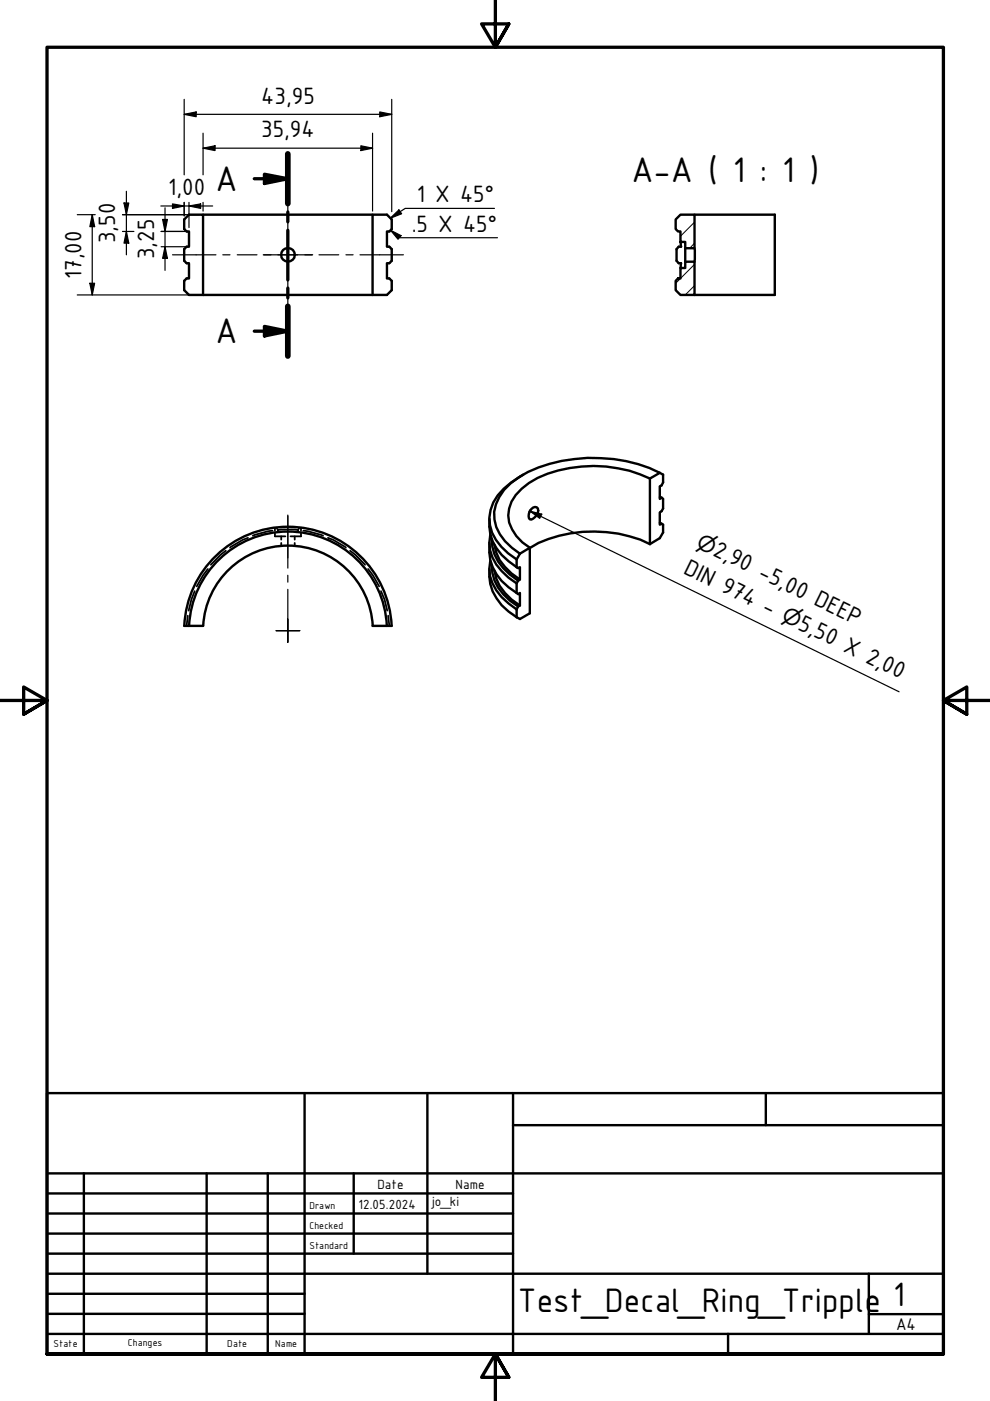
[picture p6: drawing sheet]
<svg xmlns="http://www.w3.org/2000/svg" width="210mm" height="297mm" viewBox="0 0 210 297" stroke-linecap="round" stroke-linejoin="round" font-family="sans-serif">
<!-- layer: Hatch (ISO) -->
<path d="M144.3 45.5l-1 1.1M147.3 56.1l-4 4M147.3 51.5l-1.1 1.1M147.3 47.1l-3 3M147.3 60.6l-2 1.9" fill="none" stroke="#000" stroke-width=".21"/>
<!-- layer: Visible (ISO) -->
<g fill="none" stroke="#000" stroke-width=".51">
<path d="M43.1 45.5h35.9M143.3 46.5l1-1h3v7.1h-2v-1.3h-1v-2.2h-.5l-.5-.5zM144.3 51.3l.1 1h-.5l-.5 .5v2.5l.5 .5h.5l-.1 1M145.3 55.5h2v7h-3l-1-1v-2l.5-.5h.5v-2.2h1zM145.3 52.6v2.9M147.3 52.6v2.9M147.3 45.5h17v17h-17M43.1 62.5v-17h-3l-1 1v2.1l.5 .5h.5v3.2h-.5l-.5 .5v2.5l.5 .5h.5v3.2h-.5l-.5 .5v2l1 1h41.9l1.1-1v-2l-.6-.5h-.5v-3.2h.5l.6-.5v-2.5l-.6-.5h-.5v-3.2h.5l.6-.5v-2.1l-1.1-1h-3v17M103.8 110a9.7 9.7 0 0 0 4 9l1.7 1.3M103.8 115.1a10.1 10.1 0 0 0 4 9.4l1.7 1.2M103.9 118.9a9 9 0 0 0 3.9 9l1.7 1.3M103.9 113.4a8.1 8.1 0 0 0 2.5 7.7l1.4 1.4 1.7 1.2"/>
<path d="M104.3 119.9a10.1 10.1 0 0 0 5.6 8.7M104.3 114.3a9.2 9.2 0 0 0 3.8 7.5l1.8 1.3M104.8 115.6a9.1 9.1 0 0 0 3.7 6l1.7 1.3M109.5 118.6v1.7M110.2 117.4l2.1-1.3v13.9l-2.1 1.2-.7-.3M110.2 117.4l-.7 1.2M110.9 100.6a16.6 16.6 0 0 0-6.3 5.9 8.1 8.1 0 0 0 1.7 9.4l1.5 1.4 1.7 1.3M112.5 108.2l-.2 .4M112.6 107.9l.4-.3h.8a1.61 1.61 0 0 1-.8 2.4l-.4 .2-.3-.1a1.65 1.65 0 0 1 .3-2.2zM137.8 115.4a28.7 28.7 0 0 0-23.6-.3l-1.9 1.1M137.8 101.5a28.5 28.5 0 0 0-23.8-.2 12.4 12.4 0 0 0-5.5 5 6.5 6.5 0 0 0 1 7.4l1.2 1.3 1.6 1.1M139.9 100.3a33.4 33.4 0 0 0-27.9-.2 13 13 0 0 0-6.8 6.8 7.7 7.7 0 0 0 1.9 7.8l1.4 1.4 1.7 1.3"/>
<path d="M139.9 100.3l.7 .3v1.7l-.3 .6-.4 .2v2.7l.4-.3M139.9 100.3l-2.1 1.2v13.9M139.9 105.4l.4 .1M139.9 110.9l.4 .1M140.3 105.5l.3 .3v2l-.3 .6-.4 .2v2.6l.4-.2M140.3 111l.3 .2v1.7l-.7 1.2-2.1 1.3M39.1 132.7h4M39.1 132.7a22 22 0 0 1 22-21 22 22 0 0 1 21.9 21M40.1 132.7a21 21 0 0 1 21-20 21 21 0 0 1 20.9 20M79 132.7h4.1M79 132.7a18 18 0 0 0-17.9-17 18 18 0 0 0-18 17M103.8 120.6a9.9 9.9 0 0 0 4 9.1l1.7 1.2"/>
<path d="M104.8 121a10 10 0 0 0 5.4 7.4M109.5 120.3l.4 .1 .3-.1v2.6l-.3 .2M109.5 125.7l.4 .3 .3-.3v2.7l-.3 .2M109.5 123.7v2M109.5 129.2v1.7M109.9 128.6l-.4 .6M109.9 123.1l-.4 .6"/>
<circle cx="61" cy="54" r="1.44"/>
</g>
<!-- layer: Hidden (ISO) -->
<g fill="none" stroke="#000" stroke-width=".38">
<path d="M47.9 116.8l-1.2 .9-2 2M52.6 114l-1.2 .5-2.6 1.6M57.8 112.5l-1 .1-3.2 1M58.3 113.1v.6h2.2M58.3 111.9v.6M58.6 111.9l.1 .1M58.8 112.2l.1 .3M58.9 112.4l.7-.1 3.6 .1M58.9 112.6v.2M59.6 113.7v.7M59.6 115.1v.6M62.5 113.7v.7"/>
<path d="M62.5 115.1v.6M63.2 112.6v.2M63.3 112.2l-.1 .3M63.5 111.9l-.1 .1M63.8 113.1v.6h-2.2M63.8 111.9v.6M64.3 112.5l1 .1 3.2 1M69.5 114l1.2 .5 2.6 1.6M74.2 116.8l1.2 .9 2 2M39.8 130.5l-.2 2.2M41.3 125.3l-.7 1.8-.6 2.4M44.1 120.6l-1 1.4-1.4 2.3"/>
<path d="M78 120.6l1.1 1.4 1.3 2.3M80.8 125.3l.7 1.8 .6 2.4M82.3 130.5l.2 2.2"/>
</g>
<!-- layer: Section Line (ISO) -->
<path d="M53.9 37.9h7.1M56.1 36.9l4.9 1-4.9 1zM61 32.6v10.6M61 44.9v2.1M61 48.8v10.6M53.9 70.2h7.1M56.1 69.2l4.9 1-4.9 1zM61 61.1v2.1M61 64.9v10.6" fill="none" stroke="#000" stroke-width=".7"/>
<path d="M61 32.6v10.6M61 64.9v10.6" fill="none" stroke="#000" stroke-width="1.2"/>
<g fill="#000">
<path d="M56.1 36.9l4.9 1-4.9 1z" fill-rule="evenodd"/>
<path d="M56.1 69.2l4.9 1-4.9 1z" fill-rule="evenodd"/>
</g>
<!-- layer: Border (ISO) -->
<path d="M105 0v10l-2.9-4.9h5.8l-2.9 4.9 2.9-4.9M0 148.5h10l-5-2.8v5.7l5-2.9-5 2.9M210 148.5h-10l5-2.8v5.7l-5-2.9 5 2.9M10 287.1v-277.1h190v277.1h-190h190M107.9 292l-2.9-4.9 2.9 4.9h-5.8l2.9-4.9v9.9" fill="none" stroke="#000" stroke-width=".7"/>
<!-- layer: Title (ISO) -->
<g fill="none" stroke="#000" stroke-width=".51">
<path d="M10 231.8h190v55.3h-190zM64.6 231.8v55.3M90.6 231.8v38.3M108.8 238.6h91.2M108.8 231.8v55.3M162.4 231.8v6.8M10 253h98.8M10 257.3h98.8M10 248.8h190M17.8 248.8v38.3M43.8 248.8v38.3M56.8 248.8v38.3"/>
<path d="M75 248.8v17M10 261.5h98.8M10 265.8h98.8M10 270.1h190M10 274.3h54.6M10 278.6h54.6M184.2 278.6h15.8M184.2 270.1v12.7M10 282.8h190M154.4 282.8v4.3"/>
</g>
<!-- layer: Center Mark (ISO) -->
<path d="M55.8 54h10.5M61 48.8v10.5M61 109.2v11.2M58.5 133.7h2.5h-2.5M61 125v8.7v-2.5M61 136.2v-2.5v2.5M61 122v1.4M63.6 133.7h-2.6h2.6" fill="none" stroke="#000" stroke-width=".25"/>
<!-- layer: Centerline (ISO) -->
<g fill="none" stroke="#000" stroke-width=".25">
<path d="M36.6 54h9.2M47.2 54h1.6M50.3 54h4.2M55.9 54h1.6M58.9 54h4.2M61 43v8.8M61 53.3v1.5M61 56.3v8.8M64.6 54h1.6M67.6 54h4.2M73.3 54h1.6M76.3 54h9.2"/>
<path d="M61 109.4v8.9"/>
</g>
<!-- layer: Symbol (ISO) -->
<path d="M82.7 46.3l1.9-1.8 .6 .8zM82.8 48.8l2.2 1.2-.6 .7zM82.8 48.8l2 1.6h20.7M104.8 44.2h-18.9l-3.2 2.1M112.4 108.4l2.5 .6-.5 .9zM112.4 108.4l78.2 38.3" fill="none" stroke="#000" stroke-width=".25"/>
<g fill="#000">
<path d="M82.7 46.3l1.9-1.8 .6 .8z" fill-rule="evenodd"/>
<path d="M82.8 48.8l2.2 1.2-.6 .7z" fill-rule="evenodd"/>
<path d="M112.4 108.4l2.5 .6-.5 .9z" fill-rule="evenodd"/>
</g>
<!-- layer: Dimension (ISO) -->
<g fill="none" stroke="#000" stroke-width=".25">
<path d="M39.1 24.2l2.5-.5v1.1zM39.1 21.1v16M39.1 24.2h44M43.1 31.4l2.5-.5v1zM43.1 31.4h35.9M43.1 28.2v8.9M76.5 30.9l2.5 .5-2.5 .5zM79 28.2v16.6M80.5 23.7l2.6 .5-2.6 .6zM83.1 21.1v23.8M16.4 45.5h3.8M19.6 45.5l.5 2.6h-1.1z"/>
<path d="M19.6 45.5v17M26 45.5h16.3M26 49.1h2.4M26.3 43h1l-.5 2.5zM26.8 49.1l.5 2.4h-1zM26.8 40.6v13.4M34.1 43.7h11M34.2 49.1h5.1M34.2 52.3h5.1M34.5 46.5h1l-.5 2.6zM35 52.3l.5 2.5h-1zM35 44.1v13.2"/>
<path d="M36.6 43.2l2.5 .5-2.5 .5zM39.1 42.9v2.9M40.1 43.7l2.4-.5v1zM40.1 42.9v5.3M43.1 42.9v1.9M16.4 62.5h25.9M19 60.1h1.1l-.5 2.4z"/>
</g>
<g fill="#000">
<path d="M39.1 24.2l2.5-.5v1.1z" fill-rule="evenodd"/>
<path d="M43.1 31.4l2.5-.5v1z" fill-rule="evenodd"/>
<path d="M76.5 30.9l2.5 .5-2.5 .5z" fill-rule="evenodd"/>
<path d="M80.5 23.7l2.6 .5-2.6 .6z" fill-rule="evenodd"/>
<path d="M19.6 45.5l.5 2.6h-1.1z" fill-rule="evenodd"/>
<path d="M26.3 43h1l-.5 2.5z" fill-rule="evenodd"/>
<path d="M26.8 49.1l.5 2.4h-1z" fill-rule="evenodd"/>
<path d="M34.5 46.5h1l-.5 2.6z" fill-rule="evenodd"/>
<path d="M35 52.3l.5 2.5h-1z" fill-rule="evenodd"/>
<path d="M36.6 43.2l2.5 .5-2.5 .5z" fill-rule="evenodd"/>
<path d="M40.1 43.7l2.4-.5v1z" fill-rule="evenodd"/>
<path d="M19 60.1h1.1l-.5 2.4z" fill-rule="evenodd"/>
</g>
<g font-size="8.1">
<text x="45.7" y="40.6">A</text>
<text x="133.9" y="38.5">A-A ( 1 : 1 )</text>
<text x="45.7" y="72.8">A</text>
</g>
<text font-size="7.7" x="109.8" y="278.2">Test_Decal_Ring_Tripple 1</text>
<g font-size="5.4">
<text x="55.4" y="22">43,95</text>
<text x="55.4" y="29.1">35,94</text>
<text x="35.6" y="41.4">1,00</text>
<text x="88.4" y="42.9">1 X 45°</text>
<text x="24.4" y="51.6" transform="rotate(-90 24.4 51.6)">3,50</text>
<text x="87.3" y="49.1">.5 X 45°</text>
<text x="17.3" y="59.2" transform="rotate(-90 17.3 59.2)">17,00</text>
<text x="32.7" y="55" transform="rotate(-90 32.7 55)">3,25</text>
<text x="150.9" y="117.7" transform="rotate(26 150.9 117.7)">2,90 -5,00 DEEP</text>
<text x="144.7" y="121.4" transform="rotate(26 144.7 121.4)">DIN 974 -</text>
<text x="169" y="133.3" transform="rotate(26 169 133.3)">5,50 X 2,00</text>
</g>
<g font-size="4.6">
<text x="147.4" y="115.9" transform="rotate(26 147.4 115.9)">⌀</text>
<text x="165.5" y="131.6" transform="rotate(26 165.5 131.6)">⌀</text>
</g>
<text font-size="3.9" x="190" y="282">A4</text>
<g font-size="3">
<text x="76" y="256.3">12.05.2024</text>
<text x="80" y="252">Date</text>
<text x="91.6" y="255.7">jo_ki</text>
<text x="96.6" y="252">Name</text>
</g>
<g font-size="2.3">
<text x="65.6" y="256.3">Drawn</text>
<text x="65.6" y="260.5">Checked</text>
<text x="65.6" y="264.8">Standard</text>
<text x="11.4" y="285.7">State</text>
<text x="27.1" y="285.4">Changes</text>
<text x="48.2" y="285.7">Date</text>
<text x="58.4" y="285.7">Name</text>
</g>
</svg>
